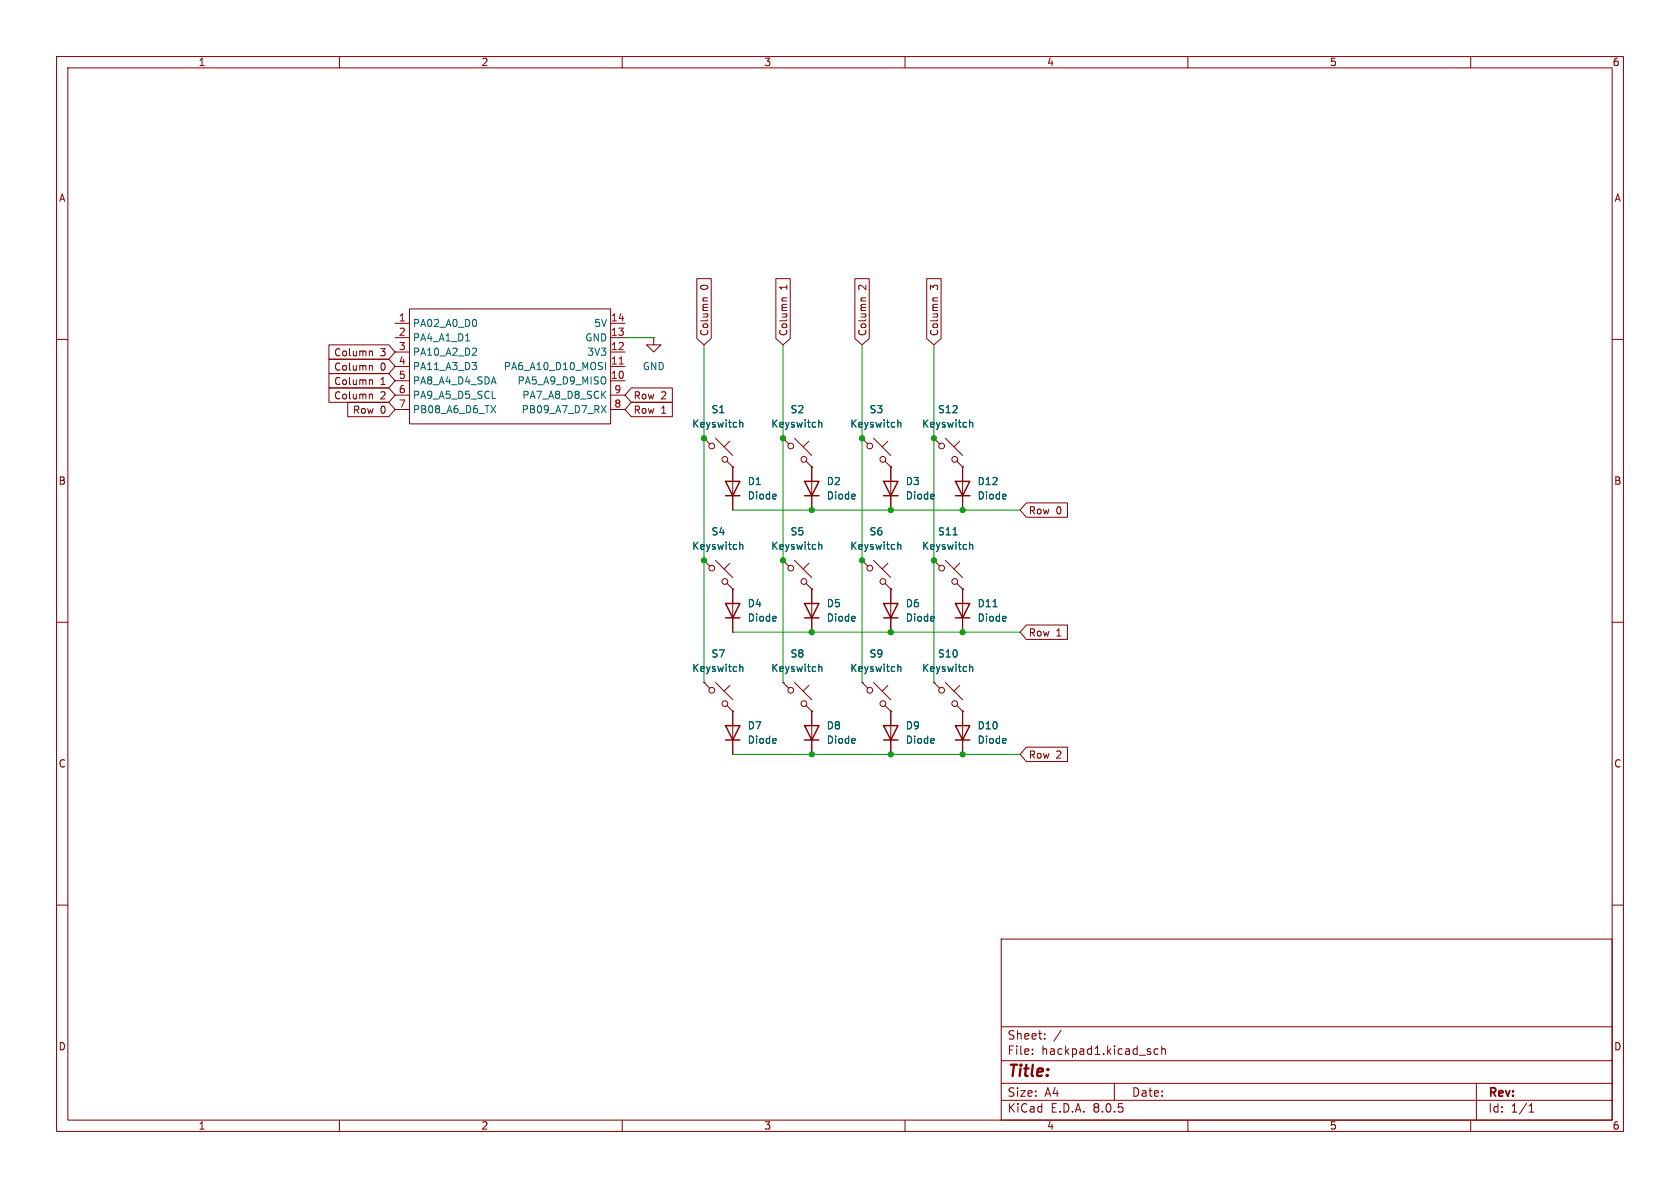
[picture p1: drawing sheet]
<svg xmlns="http://www.w3.org/2000/svg" width="297mm" height="210mm" viewBox="0 0 297 210" stroke-linecap="round" stroke-linejoin="round" font-family="sans-serif">
<g fill="none" stroke="#840000" stroke-width=".18">
<path d="M10 10h277v190h-277zM12 12h273v186h-273zM60 10v2M110 10v2M160 10v2M210 10v2M260 10v2M10 60h2M69.8 57.2h2.6M69.8 59.7h2.6M72.4 54.6h35.5v20.3h-35.5zM107.9 57.2h2.6"/>
<path d="M107.9 59.7h2.6M115.6 59.7v1.3h1.2l-1.2 1.2-1.3-1.2h1.3M115.6 59.7h.1M123.2 49.3h2.5v10.5l-1.2 1.2-1.3-1.2zM125.1 52.7h-.6l-.2 .3M137.2 49.3h2.5v10.5l-1.3 1.2-1.2-1.2zM139.1 52.7h-.7l-.1 .3M151.1 49.3h2.6v10.5l-1.3 1.2-1.3-1.2zM153.1 52.7h-.7l-.2 .3M163.8 49.3h2.6v10.5l-1.3 1.2-1.3-1.2zM165.8 52.7h-.7l-.2 .3M285 60h2"/>
<path d="M58.2 68.6h10.5l1.1 1.3-1.1 1.2h-10.5zM58.2 63.5h10.5l1.1 1.3-1.1 1.2h-10.5zM58.2 61h10.5l1.1 1.2-1.1 1.3h-10.5zM58.2 66h10.5l1.1 1.3-1.1 1.3h-10.5zM61.5 71.1h7.2l1.1 1.3-1.1 1.3h-7.2zM65.5 69.7l.3 .2v.6M65.5 62.1l.3 .1v.7M65.5 64.6l.3 .2v.6M65.5 67.1l.3 .2v.7M69.8 67.3h2.6M69.8 64.8h2.6M69.8 62.2h2.6"/>
<path d="M69.8 69.9h2.6M69.8 72.4h2.6M107.9 67.3h2.6M107.9 64.8h2.6M107.9 62.2h2.6M107.9 69.9h2.6M107.9 72.4h2.6M111.6 68.6h7.3v2.5h-7.3l-1.1-1.2zM111.6 71.1h7.3v2.6h-7.3l-1.1-1.3zM124.5 77.5l1 1M124.5 77.5h.1M126.5 77.5l3 3"/>
<path d="M129 78l-1 1M138.4 77.5l1 1M138.4 77.5h.1M140.5 77.5l3 3M143 78l-1 1M152.4 77.5l1 1M152.4 77.5h.1M154.4 77.5l3.1 3M157 78l-1 1M165.1 77.5l1 1M165.1 77.5h.1M167.1 77.5l3.1 3"/>
<path d="M169.7 78l-1 1M124.5 99.1l1 1M124.5 99.1h.1M126.5 99.1l3 3M128.5 81.5l1 1.1M129 99.6l-1 1M129.5 82.6h.1M129.5 82.6v7.6M138.4 99.1l1 1M138.4 99.1h.1M140.5 99.1l3 3M142.5 81.5l1 1.1"/>
<path d="M143 99.6l-1 1M143.5 82.6h.1M143.5 82.6v7.6M152.4 99.1l1 1M152.4 99.1h.1M154.4 99.1l3.1 3M156.5 81.5l1 1.1M157 99.6l-1 1M157.5 82.6h.1M157.5 82.6v7.6M165.1 99.1l1 1M165.1 99.1h.1"/>
<path d="M167.1 99.1l3.1 3M169.2 81.5l1 1.1M169.7 99.6l-1 1M170.2 82.6h.1M170.2 82.6v7.6M181.5 88.9h7.2v2.5h-7.2l-1.2-1.2zM10 110h2M128.5 103.1l1 1M129.5 104.1h.1M129.5 104.1v7.7M142.5 103.1l1 1M143.5 104.1h.1"/>
<path d="M143.5 104.1v7.7M156.5 103.1l1 1M157.5 104.1h.1M157.5 104.1v7.7M169.2 103.1l1 1M170.2 104.1h.1M170.2 104.1v7.7M181.5 110.5h7.2v2.5h-7.2l-1.2-1.2zM285 110h2M124.5 120.7l1 1M124.5 120.7h.1M126.5 120.7l3 3"/>
<path d="M128.5 124.7l1 1M129 121.2l-1 1M129.5 125.7h.1M129.5 125.7v7.7M138.4 120.7l1 1M138.4 120.7h.1M140.5 120.7l3 3M142.5 124.7l1 1M143 121.2l-1 1M143.5 125.7h.1M143.5 125.7v7.7M152.4 120.7l1 1"/>
<path d="M152.4 120.7h.1M154.4 120.7l3.1 3M156.5 124.7l1 1M157 121.2l-1 1M157.5 125.7h.1M157.5 125.7v7.7M165.1 120.7l1 1M165.1 120.7h.1M167.1 120.7l3.1 3M169.2 124.7l1 1M169.7 121.2l-1 1M170.2 125.7h.1"/>
<path d="M170.2 125.7v7.7M181.5 132.1h7.2v2.5h-7.2l-1.2-1.2zM10 160h2M285 160h2M177 166h108v32h-108zM60 198v2M110 198v2M160 198v2M177 194.5h108M177 191.5h108M177 187.5h108M177 181.5h108"/>
<path d="M182.5 186.3v.1M182.5 185.5v.1M184.7 183.6v.1M184.7 182.8v.1M187.6 182.1l-1.3 2M197 191.5v3M204.7 185.5l-.4-.1-.3 .3v.4l.2 .2h.5M205.4 185.5l.2-.1 .4 .1v.9M205.4 184.9v1.5M210 198v2M260 198v2M261 191.5v6.5"/>
<path d="M270.3 196.6h.9M270.3 195.5l.4-.4v1.5"/>
<circle cx="125.8" cy="78.8" r=".51"/>
<circle cx="139.8" cy="78.8" r=".51"/>
<circle cx="153.8" cy="78.8" r=".51"/>
<circle cx="166.5" cy="78.8" r=".51"/>
<circle cx="128.1" cy="81.2" r=".51"/>
<circle cx="142.1" cy="81.2" r=".51"/>
<circle cx="156.1" cy="81.2" r=".51"/>
<circle cx="168.8" cy="81.2" r=".51"/>
<circle cx="125.8" cy="100.4" r=".51"/>
<circle cx="128.1" cy="102.8" r=".51"/>
<circle cx="139.8" cy="100.4" r=".51"/>
<circle cx="142.1" cy="102.8" r=".51"/>
<circle cx="153.8" cy="100.4" r=".51"/>
<circle cx="156.1" cy="102.8" r=".51"/>
<circle cx="166.5" cy="100.4" r=".51"/>
<circle cx="168.8" cy="102.8" r=".51"/>
<circle cx="125.8" cy="122" r=".51"/>
<circle cx="128.1" cy="124.4" r=".51"/>
<circle cx="139.8" cy="122" r=".51"/>
<circle cx="142.1" cy="124.4" r=".51"/>
<circle cx="153.8" cy="122" r=".51"/>
<circle cx="156.1" cy="124.4" r=".51"/>
<circle cx="166.5" cy="122" r=".51"/>
<circle cx="168.8" cy="124.4" r=".51"/>
</g>
<g fill="none" stroke="#840000" stroke-width=".25">
<path d="M128.3 85.1h2.5l-1.3 2.5zM128.3 87.6h2.5M142.2 85.1h2.6l-1.3 2.5zM142.2 87.6h2.6M156.2 85.1h2.5l-1.2 2.5zM156.2 87.6h2.5M168.9 85.1h2.5l-1.2 2.5zM168.9 87.6h2.5M128.3 106.7h2.5l-1.3 2.5zM128.3 109.2h2.5M142.2 106.7h2.6l-1.3 2.5zM142.2 109.2h2.6"/>
<path d="M156.2 106.7h2.5l-1.2 2.5zM156.2 109.2h2.5M168.9 106.7h2.5l-1.2 2.5zM168.9 109.2h2.5M128.3 128.3h2.5l-1.3 2.5zM128.3 130.8h2.5M142.2 128.3h2.6l-1.3 2.5zM142.2 130.8h2.6M156.2 128.3h2.5l-1.2 2.5zM156.2 130.8h2.5M168.9 128.3h2.5l-1.2 2.5zM168.9 130.8h2.5"/>
</g>
<g fill="none" stroke="#006464" stroke-width=".18">
<path d="M84.1 56.6l.1 .3-.1 .7M82.3 60.3h.7M83.5 64.1h.7l-.4 .5M84.1 61.6l.1 .2v.3l-.7 .7h.7M84.1 64.6l.1 .2-.1 .5M86.8 71.7l.8 1.3M87.6 71.7l-.8 1.3M106.3 71.7l.9 1.3M107 64.1v1.2M107.2 71.7l-.9 1.3M130.8 74.2v1.3M130.8 74.8l.2-.1h.3v.8"/>
<path d="M144.7 74.8l.2-.1h.3l.1 .8M144.7 74.2v1.3M158.7 74.2v1.3M158.7 74.8l.2-.1h.3l.1 .8M171.4 74.2v1.3M171.4 74.8l.2-.1h.3l.1 .8M130.8 96.4l.2-.1h.3v.8M130.8 95.8v1.3M144.7 96.4l.2-.1h.3l.1 .8M144.7 95.8v1.3M158.7 95.8v1.3M158.7 96.4l.2-.1h.3l.1 .8"/>
<path d="M168.5 94.6h.7M171.4 95.8v1.3M171.4 96.4l.2-.1h.3l.1 .8M130.8 118l.2-.2 .3 .1v.8M130.8 117.4v1.3M144.7 118l.2-.2 .3 .1 .1 .8M144.7 117.4v1.3M158.7 117.4v1.3M158.7 118l.2-.2 .3 .1 .1 .8M171.4 118l.2-.2 .3 .1 .1 .8M171.4 117.4v1.3M175.6 107.3h.7"/>
</g>
<path d="M109.5 64.4h.7" fill="none" stroke="#a90000" stroke-width=".18"/>
<path d="M110.5 59.7h5.1M124.5 61v59.7M138.4 61v59.7M152.4 61v59.7M165.1 61v59.7M129.5 90.2h50.8M129.5 111.8h50.8M129.5 133.4h50.8" fill="none" stroke="#009600" stroke-width=".18"/>
<g fill="#009600" stroke="#009600" stroke-width=".18">
<circle cx="157.5" cy="111.8" r=".46"/>
<circle cx="157.5" cy="133.4" r=".46"/>
<circle cx="143.5" cy="111.8" r=".46"/>
<circle cx="143.5" cy="133.4" r=".46"/>
<circle cx="170.2" cy="133.4" r=".46"/>
<circle cx="124.5" cy="99.1" r=".46"/>
<circle cx="138.4" cy="99.1" r=".46"/>
<circle cx="143.5" cy="90.2" r=".46"/>
<circle cx="138.4" cy="77.5" r=".46"/>
<circle cx="124.5" cy="77.5" r=".46"/>
<circle cx="170.2" cy="111.8" r=".46"/>
<circle cx="165.1" cy="99.1" r=".46"/>
<circle cx="170.2" cy="90.2" r=".46"/>
<circle cx="165.1" cy="77.5" r=".46"/>
<circle cx="152.4" cy="99.1" r=".46"/>
<circle cx="152.4" cy="77.5" r=".46"/>
<circle cx="157.5" cy="90.2" r=".46"/>
</g>
<text font-size="2.8" fill="#840000" x="178" y="190.9">Title:</text>
<g font-size="2.1" fill="#840000">
<text x="178" y="184">Sheet:</text>
<text x="178" y="186.7">File:</text>
<text x="184.1" y="186.7">hackpad1.kicad_sch</text>
<text x="178" y="196.9">KiCad</text>
<text x="178" y="194.1">Size:</text>
<text x="184.7" y="194.1">A4</text>
<text x="185.7" y="196.9">E.D.A.</text>
<text x="193.3" y="196.9">8.0.5</text>
<text x="200" y="194.1">Date:</text>
<text x="263" y="194.3">Rev:</text>
<text x="263" y="196.9">Id:</text>
<text x="267.1" y="196.9">1/1</text>
</g>
<g font-size="1.8" fill="#840000">
<text x="35" y="11.9">1</text>
<text x="85" y="11.9">2</text>
<text x="135" y="11.9">3</text>
<text x="185" y="11.9">4</text>
<text x="235" y="11.9">5</text>
<text x="285" y="11.9">6</text>
<text x="10.3" y="35.9">A</text>
<text x="285.3" y="35.9">A</text>
<text x="125.4" y="51.3" transform="rotate(-90 125.4 51.3)">0</text>
<text x="139.4" y="51.3" transform="rotate(-90 139.4 51.3)">1</text>
<text x="153.4" y="51.3" transform="rotate(-90 153.4 51.3)">2</text>
<text x="166.1" y="51.3" transform="rotate(-90 166.1 51.3)">3</text>
<text x="125.4" y="59.5" transform="rotate(-90 125.4 59.5)">Column</text>
<text x="139.4" y="59.5" transform="rotate(-90 139.4 59.5)">Column</text>
<text x="153.4" y="59.5" transform="rotate(-90 153.4 59.5)">Column</text>
<text x="166.1" y="59.5" transform="rotate(-90 166.1 59.5)">Column</text>
<text x="59" y="65.7">Column</text>
<text x="59" y="63.2">Column</text>
<text x="67.2" y="65.7">0</text>
<text x="67.2" y="63.2">3</text>
<text x="59" y="70.8">Column</text>
<text x="59" y="68.3">Column</text>
<text x="67.2" y="70.8">2</text>
<text x="67.2" y="68.3">1</text>
<text x="111.9" y="70.8">Row</text>
<text x="116.8" y="70.8">2</text>
<text x="62.3" y="73.3">Row</text>
<text x="67.2" y="73.3">0</text>
<text x="111.9" y="73.3">Row</text>
<text x="116.8" y="73.3">1</text>
<text x="10.3" y="85.9">B</text>
<text x="285.3" y="85.9">B</text>
<text x="181.8" y="91.1">Row</text>
<text x="186.7" y="91.1">0</text>
<text x="181.8" y="112.7">Row</text>
<text x="186.7" y="112.7">1</text>
<text x="10.3" y="135.9">C</text>
<text x="181.8" y="134.3">Row</text>
<text x="186.7" y="134.3">2</text>
<text x="285.3" y="135.9">C</text>
<text x="10.3" y="185.9">D</text>
<text x="285.3" y="185.9">D</text>
<text x="35" y="199.9">1</text>
<text x="85" y="199.9">2</text>
<text x="135" y="199.9">3</text>
<text x="185" y="199.9">4</text>
<text x="235" y="199.9">5</text>
<text x="285" y="199.9">6</text>
</g>
<g font-size="1.8" fill="#a90000">
<text x="70.4" y="56.9">1</text>
<text x="70.4" y="59.4">2</text>
<text x="107.9" y="59.4">13</text>
<text x="107.9" y="56.9">14</text>
<text x="70.4" y="62">3</text>
<text x="70.4" y="64.5">4</text>
<text x="107.9" y="64.5">11</text>
<text x="107.9" y="62">12</text>
<text x="70.4" y="67.1">5</text>
<text x="70.4" y="69.6">6</text>
<text x="107.9" y="67.1">10</text>
<text x="108.5" y="69.6">9</text>
<text x="70.4" y="72.1">7</text>
<text x="108.5" y="72.1">8</text>
</g>
<g font-size="1.8" fill="#006464">
<text x="72.9" y="58">PA02_A0_D0</text>
<text x="104.9" y="58">5V</text>
<text x="72.9" y="60.6">PA4_A1_D1</text>
<text x="72.9" y="63.1">PA10_A2_D2</text>
<text x="72.9" y="65.6">PA11_A3_D3</text>
<text x="89" y="65.6">PA6_A10_D10_MOSI</text>
<text x="103.4" y="60.6">GND</text>
<text x="103.7" y="63.1">3V3</text>
<text x="113.5" y="65.6">GND</text>
<text x="72.9" y="68.2">PA8_A4_D4_SDA</text>
<text x="72.9" y="70.7">PA9_A5_D5_SCL</text>
<text x="91.4" y="68.2">PA5_A9_D9_MISO</text>
<text x="92.2" y="70.7">PA7_A8_D8_SCK</text>
<text x="72.9" y="73.3">PB08_A6_D6_TX</text>
<text x="92.1" y="73.3">PB09_A7_D7_RX</text>
<text x="122.3" y="75.8">Keyswitch</text>
<text x="125.7" y="73.3">S1</text>
<text x="136.2" y="75.8">Keyswitch</text>
<text x="139.7" y="73.3">S2</text>
<text x="150.2" y="75.8">Keyswitch</text>
<text x="153.6" y="73.3">S3</text>
<text x="162.9" y="75.8">Keyswitch</text>
<text x="165.7" y="73.3">S12</text>
<text x="132.1" y="86">D1</text>
<text x="132.1" y="88.5">Diode</text>
<text x="146.1" y="86">D2</text>
<text x="146.1" y="88.5">Diode</text>
<text x="160" y="86">D3</text>
<text x="160" y="88.5">Diode</text>
<text x="172.7" y="86">D12</text>
<text x="172.7" y="88.5">Diode</text>
<text x="125.7" y="94.8">S4</text>
<text x="139.7" y="94.8">S5</text>
<text x="153.6" y="94.8">S6</text>
<text x="165.7" y="94.8">S11</text>
<text x="122.3" y="97.4">Keyswitch</text>
<text x="136.2" y="97.4">Keyswitch</text>
<text x="150.2" y="97.4">Keyswitch</text>
<text x="162.9" y="97.4">Keyswitch</text>
<text x="132.1" y="107.5">D4</text>
<text x="146.1" y="107.5">D5</text>
<text x="160" y="107.5">D6</text>
<text x="172.7" y="107.5">D11</text>
<text x="132.1" y="110.1">Diode</text>
<text x="146.1" y="110.1">Diode</text>
<text x="160" y="110.1">Diode</text>
<text x="172.7" y="110.1">Diode</text>
<text x="122.3" y="119">Keyswitch</text>
<text x="125.7" y="116.4">S7</text>
<text x="136.2" y="119">Keyswitch</text>
<text x="139.7" y="116.4">S8</text>
<text x="150.2" y="119">Keyswitch</text>
<text x="153.6" y="116.4">S9</text>
<text x="162.9" y="119">Keyswitch</text>
<text x="165.7" y="116.4">S10</text>
<text x="132.1" y="129.1">D7</text>
<text x="132.1" y="131.7">Diode</text>
<text x="146.1" y="129.1">D8</text>
<text x="146.1" y="131.7">Diode</text>
<text x="160" y="129.1">D9</text>
<text x="160" y="131.7">Diode</text>
<text x="172.7" y="129.1">D10</text>
<text x="172.7" y="131.7">Diode</text>
</g>
</svg>
